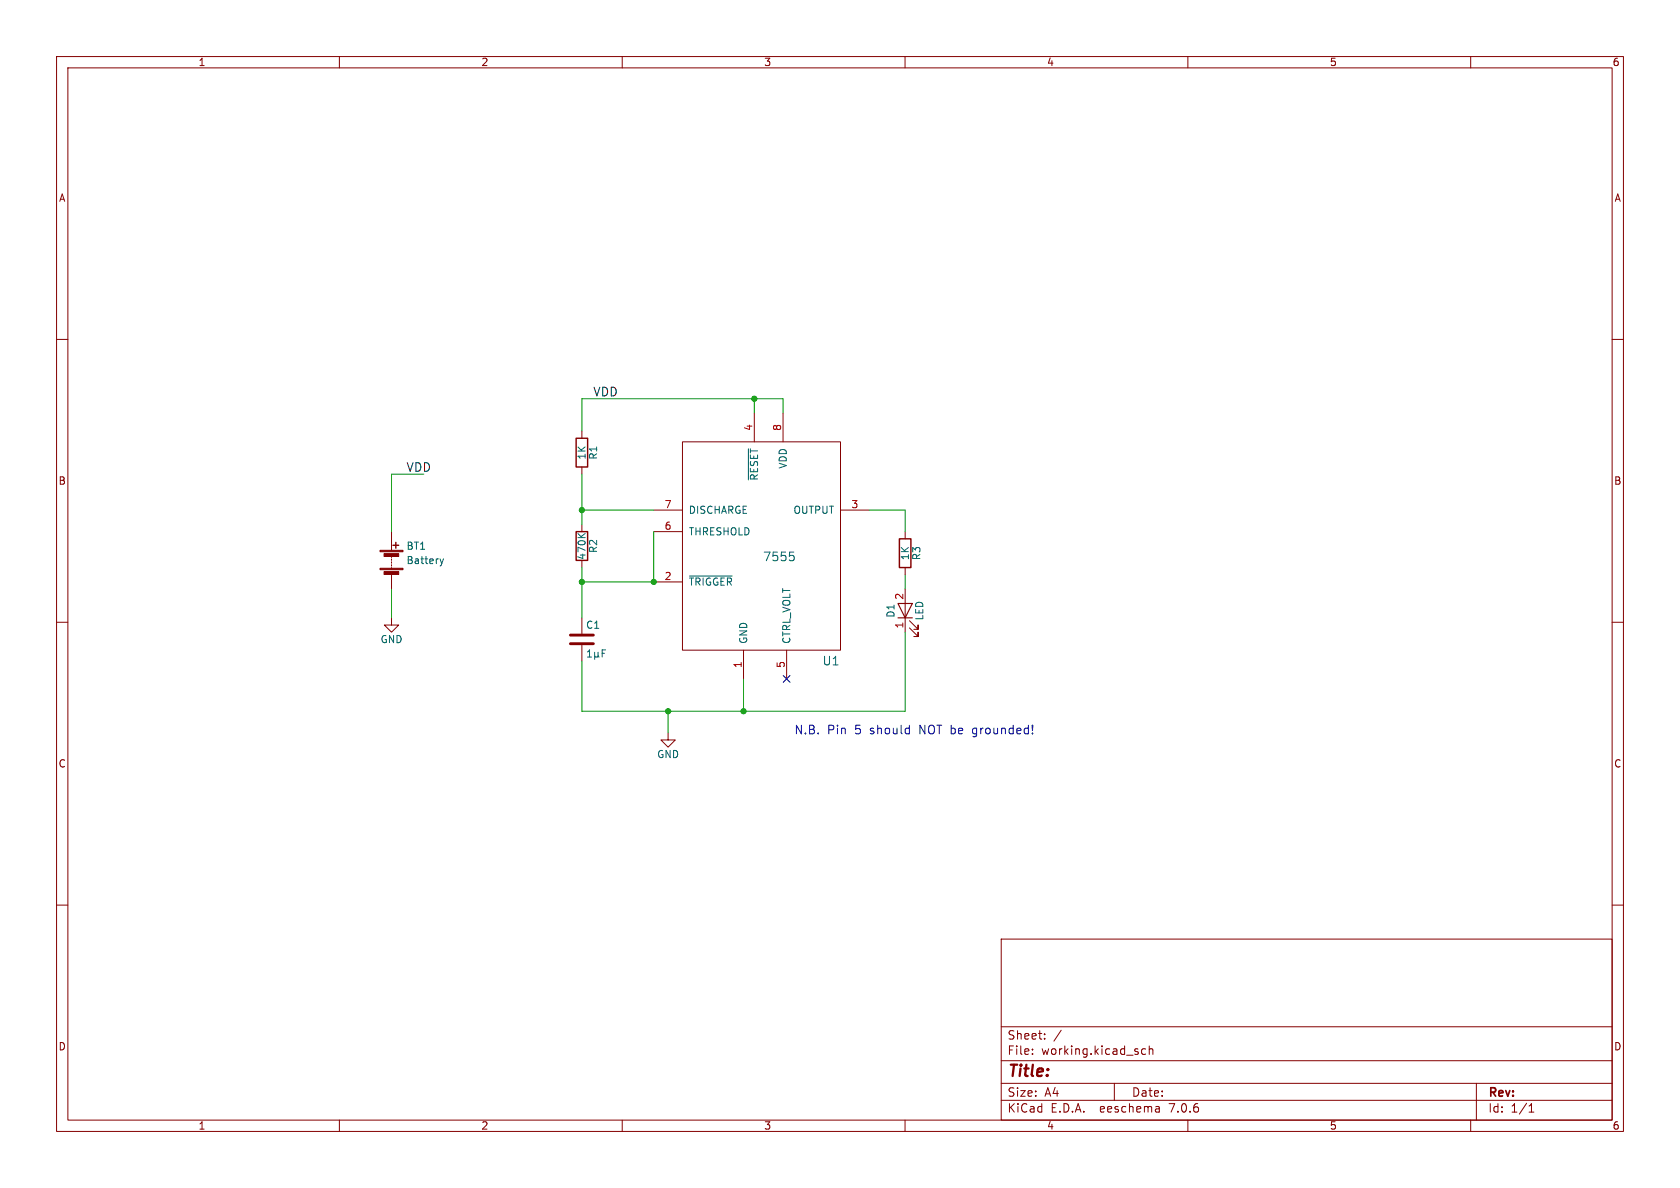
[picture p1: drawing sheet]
<svg xmlns="http://www.w3.org/2000/svg" width="297mm" height="210mm" viewBox="0 0 297 210" stroke-linecap="round" stroke-linejoin="round" font-family="sans-serif">
<g fill="none" stroke="#840000" stroke-width=".18">
<path d="M10 10h277v190h-277zM12 12h273v186h-273zM60 10v2M110 10v2M160 10v2M210 10v2M260 10v2M10 60h2M285 60h2M102.9 76.2v1.3M120.6 78.1h28v36.8h-28zM133.3 73v5.1"/>
<path d="M138.4 73v5.1M69.2 94v3.3M69.2 98.3v.3M69.2 98.8v.3M69.2 99.3v.3M69.2 99.8v.3M102.9 82.6v1.2M102.9 92.7v1.3M102.9 99.1v1.2M115.6 90.2h5M115.6 94h5M148.6 90.2h5.1"/>
<path d="M160 94v1.3M10 110h2M69.2 109.2v1.3h1.3l-1.3 1.3-1.3-1.3h1.3M69.2 100.3v.3M69.2 101.6v2.5M102.9 109.2v2.8M102.9 114v2.8M115.6 102.9h5M131.4 114.9v5.1M139.1 114.9v5.1M160 100.3v1.3M160 104.1v7.7"/>
<path d="M160.8 111l1.5 1.5v-.7v.7h-.8M160.8 109.7l1.5 1.6v-.8v.8h-.8M285 110h2M118.1 129.5v1.3h1.3l-1.3 1.3-1.3-1.3h1.3M10 160h2M285 160h2M177 166h108v32h-108zM60 198v2M110 198v2M160 198v2M177 194.5h108M177 191.5h108"/>
<path d="M177 187.5h108M177 181.5h108M182.5 186.3v.1M182.5 185.5v.1M184.7 183.6v.1M184.7 182.8v.1M187.6 182.1l-1.3 2M197 191.5v3M202.5 185.5l-.4-.1-.3 .3v.4l.2 .2h.5M203.2 185.5l.2-.1 .3 .1 .1 .9M203.2 184.9v1.5M204.9 195.7l.1 .9"/>
<path d="M205 196.5l-.2 .1M205 196h-.2M210 198v2M260 198v2M261 191.5v6.5M270.3 196.6h.9M270.3 195.5l.4-.4v1.5"/>
</g>
<path d="M101.9 77.5h2v5.1h-2zM69.5 96.4h1M70 95.9v1M101.9 94h2v5.1h-2zM159 95.3h2v5h-2z" fill="none" stroke="#840000" stroke-width=".25"/>
<g fill="none" stroke="#006464" stroke-width=".18">
<path d="M132.3 79.3v5.5M77.8 98.8l.3 .8M78.1 99.6l-.2 .4M78.4 98.8l-.3 .8M102.2 94.3l.7 .7M103.4 94.3l-.7 .6M139.6 97.6h.7M140.1 98.2l.3 .3v.3l-.3 .3M103.9 116.1h.7M103.9 115.2l.3-.3v1.2M105.1 116l.2 .1h.3l.1-.1M105.1 115.3v1.3"/>
<path d="M105.7 116l.2 .1M105.7 115.3v.7M106.5 115.5h.4M107.1 114.9h-.6v1.2M121.9 101.8h7.5"/>
</g>
<path d="M100.8 113.8h4.1M100.8 112.3h4.1" fill="none" stroke="#840000" stroke-width=".51"/>
<g fill="#840000" stroke="#840000" stroke-width=".18">
<path d="M67.2 100.5h4v.2h-4z"/>
<path d="M67.2 97.3h4v.2h-4z"/>
<path d="M67.9 101h2.6v.5h-2.6z"/>
<path d="M67.9 97.9h2.6v.5h-2.6z"/>
</g>
<path d="M158.7 106.7h2.6l-1.3 2.5zM158.7 109.2h2.6" fill="none" stroke="#840000" stroke-width=".2"/>
<path d="M182.5 129.6v.1M182.5 128.2v1" fill="none" stroke="#0000c2" stroke-width=".18"/>
<g fill="none" stroke="#009600" stroke-width=".18">
<path d="M133.3 70.5v2.5M138.4 73v-2.5h-35.5v5.7M74.9 83.8h-5.7v10.2M102.9 83.8v8.9M102.9 90.2h12.7M115.6 94v8.9h-12.7M153.7 90.2h6.3v3.8M69.2 104.1v5.1M102.9 100.3v8.9M160 111.8v13.9h-57.1v-8.9M160 101.6v2.5M118.1 125.7v3.8"/>
<path d="M131.4 120v5.7"/>
</g>
<path d="M138.5 119.4l1.2 1.2M139.7 119.4l-1.2 1.2" fill="none" stroke="#000084" stroke-width=".18"/>
<g fill="#009600" stroke="#009600" stroke-width=".18">
<circle cx="131.4" cy="125.7" r=".46"/>
<circle cx="118.1" cy="125.7" r=".46"/>
<circle cx="115.6" cy="102.9" r=".46"/>
<circle cx="102.9" cy="90.2" r=".46"/>
<circle cx="102.9" cy="102.9" r=".46"/>
<circle cx="133.3" cy="70.5" r=".46"/>
</g>
<text font-size="2.8" fill="#840000" x="178" y="190.9">Title:</text>
<g font-size="2.1" fill="#0f0f0f">
<text x="104.8" y="70.2">VDD</text>
<text x="71.8" y="83.5">VDD</text>
</g>
<g font-size="2.1" fill="#006464">
<text x="134.8" y="99.4">7555</text>
<text x="145.3" y="117.8">U1</text>
</g>
<g font-size="2.1" fill="#0000c2">
<text x="140.3" y="129.9">N.B.</text>
<text x="146.2" y="129.9">Pin</text>
<text x="151.2" y="129.9">5</text>
<text x="153.9" y="129.9">should</text>
<text x="162.8" y="129.9">NOT be</text>
<text x="172.5" y="129.9">grounded!</text>
</g>
<g font-size="2.1" fill="#840000">
<text x="178" y="184">Sheet:</text>
<text x="178" y="186.7">File:</text>
<text x="184.1" y="186.7">working.kicad_sch</text>
<text x="178" y="196.9">KiCad</text>
<text x="178" y="194.1">Size:</text>
<text x="184.7" y="194.1">A4</text>
<text x="185.7" y="196.9">E.D.A.</text>
<text x="194.6" y="196.9">eeschema</text>
<text x="200" y="194.1">Date:</text>
<text x="207" y="196.9">7.0.6</text>
<text x="263" y="194.3">Rev:</text>
<text x="263" y="196.9">Id:</text>
<text x="267.1" y="196.9">1/1</text>
</g>
<g font-size="1.8" fill="#840000">
<text x="35" y="11.9">1</text>
<text x="85" y="11.9">2</text>
<text x="135" y="11.9">3</text>
<text x="185" y="11.9">4</text>
<text x="235" y="11.9">5</text>
<text x="285" y="11.9">6</text>
<text x="10.3" y="35.9">A</text>
<text x="285.3" y="35.9">A</text>
<text x="10.3" y="85.9">B</text>
<text x="285.3" y="85.9">B</text>
<text x="10.3" y="135.9">C</text>
<text x="285.3" y="135.9">C</text>
<text x="10.3" y="185.9">D</text>
<text x="285.3" y="185.9">D</text>
<text x="35" y="199.9">1</text>
<text x="85" y="199.9">2</text>
<text x="135" y="199.9">3</text>
<text x="185" y="199.9">4</text>
<text x="235" y="199.9">5</text>
<text x="285" y="199.9">6</text>
</g>
<g font-size="1.8" fill="#a90000">
<text x="133.1" y="76.3" transform="rotate(-90 133.1 76.3)">4</text>
<text x="138.2" y="76.3" transform="rotate(-90 138.2 76.3)">8</text>
<text x="117.4" y="89.9">7</text>
<text x="150.4" y="89.9">3</text>
<text x="117.4" y="93.7">6</text>
<text x="117.4" y="102.6">2</text>
<text x="159.8" y="106.1" transform="rotate(-90 159.8 106.1)">2</text>
<text x="159.8" y="111.2" transform="rotate(-90 159.8 111.2)">1</text>
<text x="131.2" y="118.2" transform="rotate(-90 131.2 118.2)">1</text>
<text x="138.8" y="118.2" transform="rotate(-90 138.8 118.2)">5</text>
</g>
<g font-size="1.8" fill="#006464">
<text x="103.7" y="81.4" transform="rotate(-90 103.7 81.4)">1K</text>
<text x="105.8" y="81.4" transform="rotate(-90 105.8 81.4)">R1</text>
<text x="139.3" y="83" transform="rotate(-90 139.3 83)">VDD</text>
<text x="134.2" y="85.1" transform="rotate(-90 134.2 85.1)">~{RESET}</text>
<text x="121.7" y="94.8">THRESHOLD</text>
<text x="121.7" y="91">DISCHARGE</text>
<text x="140.2" y="91">OUTPUT</text>
<text x="71.8" y="97.4">BT1</text>
<text x="71.8" y="99.9">Battery</text>
<text x="103.7" y="99.1" transform="rotate(-90 103.7 99.1)">470K</text>
<text x="105.8" y="97.9" transform="rotate(-90 105.8 97.9)">R2</text>
<text x="160.9" y="99.1" transform="rotate(-90 160.9 99.1)">1K</text>
<text x="162.9" y="99.1" transform="rotate(-90 162.9 99.1)">R3</text>
<text x="121.7" y="103.7">~{TRIGGER}</text>
<text x="67.2" y="113.9">GND</text>
<text x="103.5" y="111.4">C1</text>
<text x="132.3" y="113.9" transform="rotate(-90 132.3 113.9)">GND</text>
<text x="139.9" y="113.9" transform="rotate(-90 139.9 113.9)">CTRL_VOLT</text>
<text x="158.3" y="109.3" transform="rotate(-90 158.3 109.3)">D1</text>
<text x="163.4" y="109.8" transform="rotate(-90 163.4 109.8)">LED</text>
<text x="116.1" y="134.2">GND</text>
</g>
</svg>
